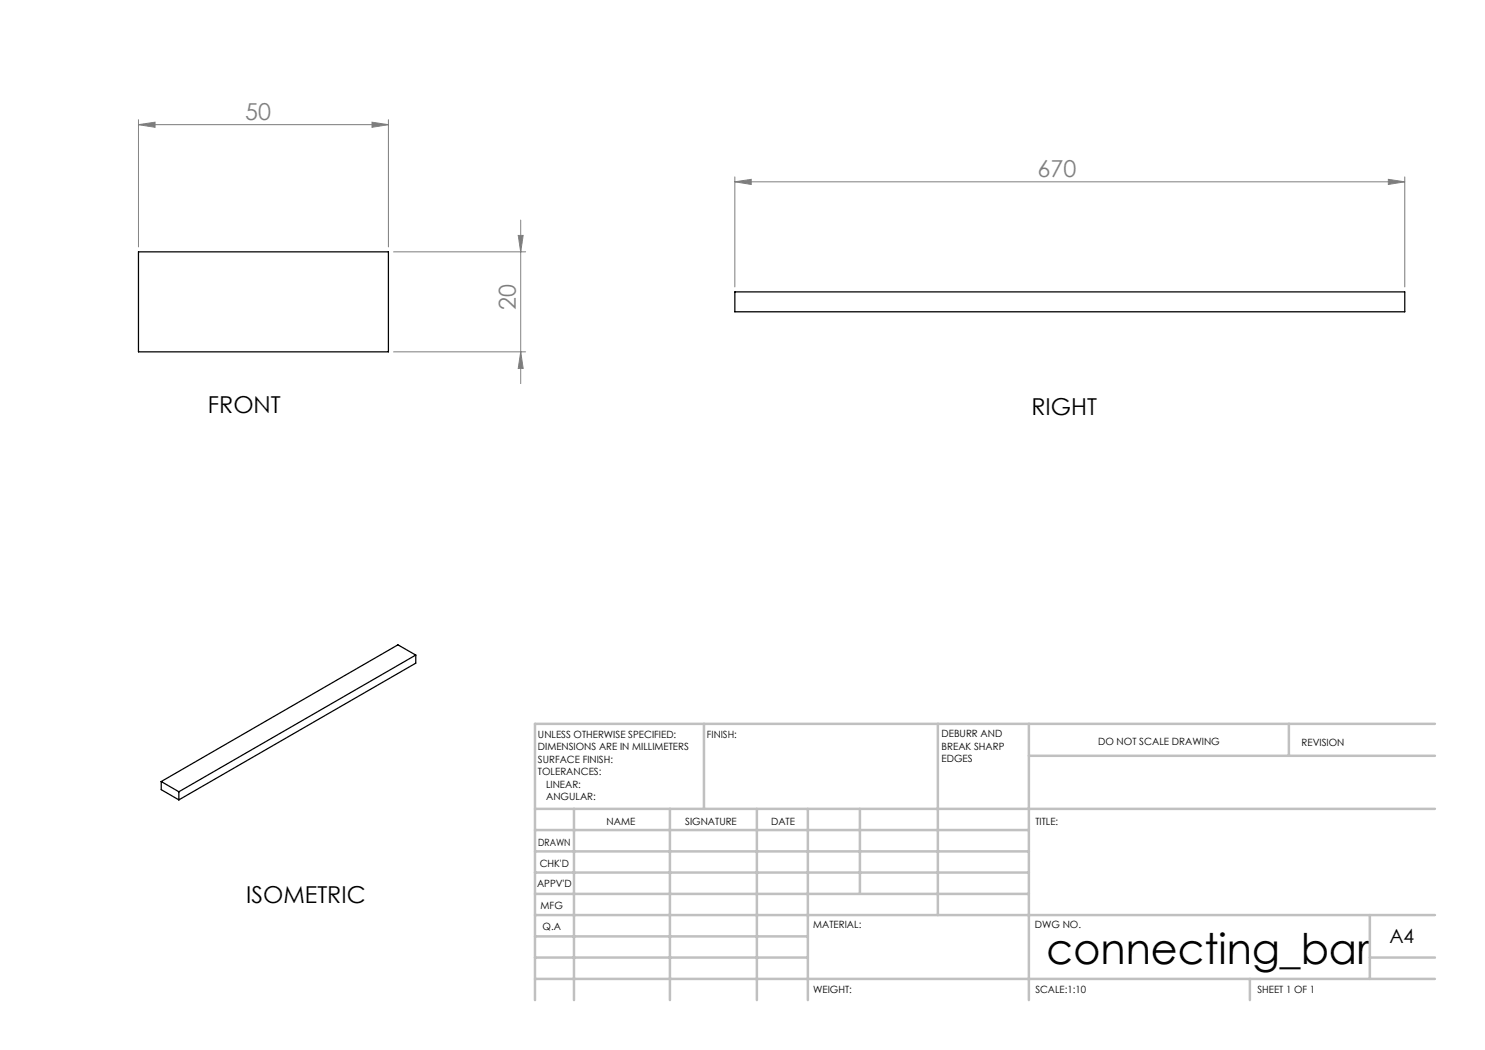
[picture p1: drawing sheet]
<svg xmlns="http://www.w3.org/2000/svg" width="297mm" height="210mm" viewBox="0 0 297 210" stroke-linecap="round" stroke-linejoin="round" font-family="sans-serif">
<g fill="none" stroke="#808080" stroke-width=".2">
<path d="M27.7 24.9l3.3-.5v1.1zM27.7 23.9v25.5M27.7 24.9h50M74.4 24.4l3.3 .5-3.3 .6zM77.7 23.9v25.5M147 36.4l3.2-.5v1zM147 35.4v22M147 36.4h134M277.7 35.9l3.3 .5-3.3 .5zM281 35.4v22M78.7 50.4h26.4M103.6 47.1h1l-.5 3.3z"/>
<path d="M104.1 44v32.7M78.7 70.4h26.4M104.1 70.4l.5 3.3h-1z"/>
</g>
<g fill="none" stroke="#c0c0c0" stroke-width=".5">
<path d="M140.8 144.8v17M187.6 144.8v38.2M205.8 144.8v55.2M205.8 151.2h81.2M257.8 144.8v6.4M287 144.8h-180v55.2M107 161.8h180M107 178.8h98.8M107 174.5h98.8M107 170.3h98.8M107 166h98.8M114.8 161.8v38.2"/>
<path d="M134 161.8v38.2M151.4 161.8v38.2M161.6 161.8v38.2M172 161.8v17M107 195.8h180M107 191.5h54.6M107 187.3h54.6M107 183h180M250 195.8v4.2M274 191.5h13M274 183v12.8"/>
</g>
<g fill="#808080">
<path d="M74.4 24.4l3.3 .5-3.3 .6zM27.7 24.9l3.3-.5v1.1z"/>
<path d="M147 36.4l3.2-.5v1zM277.7 35.9l3.3 .5-3.3 .5z"/>
<path d="M104.1 70.4l.5 3.3h-1zM103.6 47.1h1l-.5 3.3z"/>
</g>
<path d="M27.7 50.4h50v20h-50zM147 58.4h134v4h-134zM83.1 131v1.6l-47.3 27.4M83.1 131l-47.3 27.4M83.1 131l-3.5-2-47.4 27.3M32.2 156.3l3.6 2.1M32.2 156.3v1.6l3.6 2.1M35.8 158.4v1.6" fill="none" stroke="#000" stroke-width=".25"/>
<text font-size="8.5" x="209.3" y="192.7">connecting_bar</text>
<g font-size="4.7" fill="#808080">
<text x="49" y="23.9">50</text>
<text x="207.5" y="35.3">670</text>
<text x="103.1" y="62" transform="rotate(-90 103.1 62)">20</text>
</g>
<g font-size="4.7">
<text x="41.6" y="82.7">FRONT</text>
<text x="206.3" y="83.1">RIGHT</text>
<text x="49.3" y="180.6">ISOMETRIC</text>
</g>
<text font-size="3.9" x="277.9" y="188.5">A4</text>
<g font-size="2">
<text x="107.6" y="147.6">UNLESS OTHERWISE SPECIFIED:</text>
<text x="141.4" y="147.6">FINISH:</text>
<text x="188.3" y="147.5">DEBURR AND</text>
<text x="188.3" y="150">BREAK SHARP</text>
<text x="219.6" y="149">DO NOT SCALE DRAWING</text>
<text x="260.3" y="149.2">REVISION</text>
<text x="107.6" y="150.1">DIMENSIONS ARE IN MILLIMETERS</text>
<text x="107.6" y="152.6">SURFACE FINISH:</text>
<text x="107.6" y="155.1">TOLERANCES:</text>
<text x="188.3" y="152.5">EDGES</text>
<text x="109.2" y="157.6">LINEAR:</text>
<text x="109.2" y="160.1">ANGULAR:</text>
<text x="121.3" y="165">NAME</text>
<text x="137" y="164.9">SIGNATURE</text>
<text x="154.2" y="164.9">DATE</text>
<text x="207.1" y="164.9">TITLE:</text>
<text x="107.6" y="169.1">DRAWN</text>
<text x="107.9" y="173.3">CHK'D</text>
<text x="107.4" y="177.4">APPV'D</text>
<text x="108.1" y="181.8">MFG</text>
<text x="108.5" y="186">Q.A</text>
<text x="162.6" y="185.5">MATERIAL:</text>
<text x="207" y="185.5">DWG NO.</text>
<text x="162.6" y="198.5">WEIGHT:</text>
<text x="207.1" y="198.6">SCALE:1:10</text>
<text x="251.5" y="198.6">SHEET 1 OF 1</text>
</g>
</svg>
